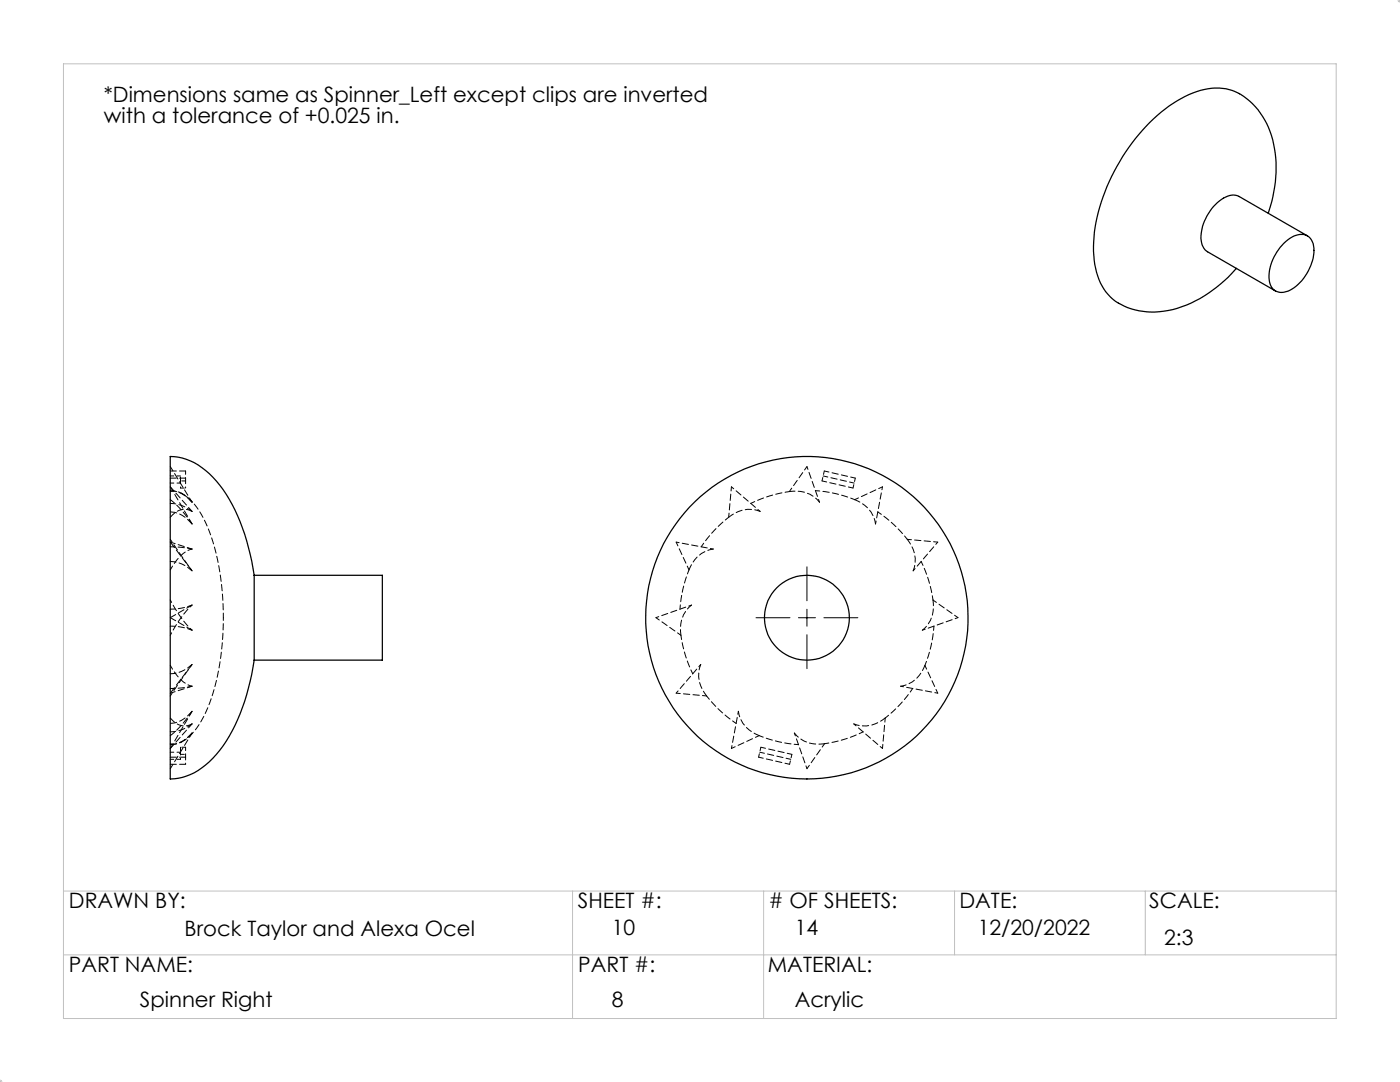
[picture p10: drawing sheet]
<svg xmlns="http://www.w3.org/2000/svg" width="279mm" height="216mm" viewBox="0 0 279 216" stroke-linecap="round" stroke-linejoin="round" font-family="sans-serif">
<g fill="none" stroke="#000" stroke-width=".25">
<path d="M247.3 18.7a15.4 15.4 0 0 1 7.2 11.9 26.7 26.7 0 0 1-1.4 11.9M247.4 18.7a10.6 10.6 0 0 0-9.3-.1 31.9 31.9 0 0 0-14.7 13.7 32.7 32.7 0 0 0-5 19.6 11 11 0 0 0 4.8 8.6 15.1 15.1 0 0 0 13.5 .4 28.1 28.1 0 0 0 10.1-7.3M256.2 48.5a4.3 4.3 0 0 1 4.6-1.5 3.5 3.5 0 0 1 1.3 3.9 9.2 9.2 0 0 1-5.5 7.3 2.46 2.46 0 0 1-3.3-2.4 9.5 9.5 0 0 1 2.9-7.3zM260.9 47.1l-13.6-7.9a3.3 3.3 0 0 0-3.5 .6 9.7 9.7 0 0 0-4.1 8.3l.2 .8 .4 .7 .7 .6 13.6 7.9M50.7 114.8a39.8 39.8 0 0 0-6.8-18 12.9 12.9 0 0 0-9.9-5.7v64.3a10 10 0 0 0 6.3-2.2 24.3 24.3 0 0 0 8.1-12l1.5-5.2 .8-4.3M50.7 114.8v16.9M50.7 114.8h25.6v16.9h-25.6"/>
<circle cx="161" cy="123.3" r="32.2"/>
<circle cx="161" cy="123.3" r="8.5"/>
</g>
<path d="M38.3 104.6a5.9 5.9 0 0 0-4.3-2.5M38.3 100.2a5.9 5.9 0 0 0-4.3-2.3M38.3 120.7l-4.3 2.5M38.3 125.8l-4.3-2.6M34 148.4l.4 .1a4.2 4.2 0 0 0 3.4-1.7l.5-.5M36.2 148.1l.1-.1M38.3 141.9a5.9 5.9 0 0 1-4.3 2.4M38.3 146.3a5.9 5.9 0 0 1-4.3 2.3" fill="none" stroke="#000" stroke-width=".2" stroke-dasharray="1.3 .6"/>
<path d="M38.3 113.9l-4.3-5.7M38.3 132.6l-4.3 5.7" fill="none" stroke="#000" stroke-width=".2" stroke-dasharray="1.3 .6" stroke-dashoffset="-.1"/>
<g fill="none" stroke="#000" stroke-width=".2" stroke-dasharray="1.3 .6" stroke-dashoffset=".4">
<path d="M157.5 98.1l3.5-5M162.7 97.9a25.4 25.4 0 0 1 7.9 1.8M170.6 99.7l5.5-2.6M34 113.7a7.8 7.8 0 0 1 4.3-4.1M38.3 109.6l-2-.4-2.3-.1M137.5 113.7l-2.6-5.5M139.9 109.1a25.4 25.4 0 0 1 5.5-5.9M145.4 103.2l.6-6.1M149.8 100.4a25.4 25.4 0 0 1 7.7-2.3M175.2 102.1a25.4 25.4 0 0 1 5.9 5.5M181.1 107.6l6 .6M183.8 112a25.4 25.4 0 0 1 2.4 7.7"/>
<path d="M186.2 119.7l5 3.5M34 132.8a7.8 7.8 0 0 0 4.3 4.1M38.3 136.9l-2 .4-2.3 .1M44.6 123.2a45.8 45.8 0 0 0-4-19.7 11.5 11.5 0 0 0-4.4-5.1M135.7 121.6a25.4 25.4 0 0 1 1.8-7.9M135.9 126.8l-5-3.6M138.3 134.5a25.4 25.4 0 0 1-2.4-7.7M141 138.9l-6.1-.6M182.1 137.4a25.4 25.4 0 0 1-5.4 5.9M184.6 132.8l2.5 5.5M186.4 124.9a25.4 25.4 0 0 1-1.8 7.9M146.9 144.3a25.4 25.4 0 0 1-5.9-5.4"/>
<path d="M151.5 146.8l-5.5 2.5M159.4 148.6a25.4 25.4 0 0 1-7.9-1.8M164.6 148.4l-3.6 5M172.3 146a25.4 25.4 0 0 1-7.7 2.4M176.7 143.3l-.6 6"/>
</g>
<g fill="none" stroke="#000" stroke-width=".2" stroke-dasharray="1.3 .6" stroke-dashoffset=".3">
<path d="M34 98.1l.4-.1a3.2 3.2 0 0 1 2 .5M164.1 96l6.1 1.4M164.3 95l6.2 1.4M164.5 94l6.2 1.4M38.3 109.6l-4.3-1.4M38.3 100.2l-4.3-7.1M38.3 125.8l-2-.7-2.3-.2M38.3 120.7l-2 .6-2.3 .3M38.3 136.9l-4.3 1.4M38.3 146.3l-4.3 7.1M151.4 151.1l6.2 1.4M151.6 150.1l6.2 1.4"/>
<path d="M151.8 149.1l6.2 1.4"/>
</g>
<g fill="none" stroke="#000" stroke-width=".2" stroke-dasharray="1.3 .6" stroke-dashoffset=".7">
<path d="M36 96v1.4M37 96v1.4M34 119.7a22.3 22.3 0 0 0 4.3 6.1M142.4 109.6l-7.5-1.4M151.7 102l-5.7-4.9M163.6 100.2l-2.6-7.1M174.7 104.6l1.4-7.5M182.2 113.9l4.9-5.7M34 126.8a22.3 22.3 0 0 1 4.3-6.1M138 120.7l-7.1 2.5M139.9 132.6l-5 5.7M179.7 136.9l7.4 1.4"/>
<path d="M184.1 125.8l7.1-2.6M36 150.1v1.4M36.8 147.8a16.2 16.2 0 0 0 5.4-8.5 51 51 0 0 0 2.4-16.1M37 151.1v1.4M147.4 141.9l-1.4 7.4M158.5 146.3l2.5 7.1M170.4 144.4l5.7 4.9"/>
</g>
<g fill="none" stroke="#000" stroke-width=".2" stroke-dasharray="1.3 .6" stroke-dashoffset=".1">
<path d="M37 95.4h-3M37 94h-3M157.5 98.1a6.2 6.2 0 0 1 6.1 2.1M170.6 99.7a6.2 6.2 0 0 1 4.1 4.9M34 103.2a3.3 3.3 0 0 1 4.3-1.2M38.3 113.9a6.5 6.5 0 0 0-4.3-1.9M38.3 104.6l-4.3-7.5M137.5 113.7a6.2 6.2 0 0 1 4.9-4.1M145.4 103.2a6.2 6.2 0 0 1 6.3-1.2M181.1 107.6a6.2 6.2 0 0 1 1.1 6.3M186.2 119.7a6.2 6.2 0 0 1-2.1 6.1M38.3 132.6a6.5 6.5 0 0 1-4.3 1.9"/>
<path d="M135.9 126.8a6.2 6.2 0 0 1 2.1-6.1M141 138.9a6.2 6.2 0 0 1-1.1-6.3M184.6 132.8a6.2 6.2 0 0 1-4.9 4.1M34 143.3a3.3 3.3 0 0 0 4.3 1.1M37 151.1h-3M37 152.5h-3M38.3 141.9l-4.3 7.4M151.5 146.8a6.2 6.2 0 0 1-4.1-4.9M164.6 148.4a6.2 6.2 0 0 1-6.1-2.1M176.7 143.3a6.2 6.2 0 0 1-6.3 1.1"/>
</g>
<path d="M36 95h-2M36 96.4h-2M37 94v2M164.5 94l-.4 2M170.7 95.4l-.5 2M34 107.6l4.3 6.3M34 138.9l4.3-6.3M36 151.5h-2M36 150.1h-2M37 151.1v-2M151.4 151.1l.4-2M157.6 152.5l.4-2" fill="none" stroke="#000" stroke-width=".2" stroke-dasharray="1.3 .6" stroke-dashoffset=".6"/>
<path d="M34 99.7a19.4 19.4 0 0 1 4.3 4.9M38.3 102a7.1 7.1 0 0 0-4.3-1.6M38.3 102l-4.3-4.9M34 146.8a19.4 19.4 0 0 0 4.3-4.9M38.3 144.4a7.1 7.1 0 0 1-4.3 1.6M38.3 144.4l-4.3 4.9" fill="none" stroke="#000" stroke-width=".2" stroke-dasharray="1.3 .6" stroke-dashoffset=".2"/>
<path d="M36 96v-1M36 97.4h1M36.8 98.8l1.5 1.4M37 96h-1M36 149.1v1M36 150.5h1M37 149.1h-1" fill="none" stroke="#000" stroke-width=".2" stroke-dasharray="1.3 .6" stroke-dashoffset=".5"/>
<g fill="none" stroke="#c0c0c0" stroke-width=".2">
<path d="M279.3 0l.1 .1M279.4 -.1v.6M279.4 0l-.4 .4M12.7 12.7h254v190.5h-254zM278.9 0h.5M12.7 177.8h254M114.3 177.8v25.4M152.4 177.8v25.4M190.5 177.8v12.7M228.6 177.8v12.7M12.7 190.5h254M-.1 215.9h.6"/>
<path d="M0 215.8l.1 .1M0 215.4v.5M.4 215.5l-.4 .4"/>
</g>
<path d="M161 113.1v6.8M150.9 123.3h6.8M159.3 123.3h3.4M161 121.6v3.4M161 126.6v6.8M164.4 123.3h6.8" fill="none" stroke="#000" stroke-width=".2"/>
<g font-size="4.2">
<text x="20.7" y="20.4">*Dimensions same as Spinner_Left except clips are inverted</text>
<text x="20.7" y="24.5">with a tolerance of +0.025 in.</text>
<text x="13.8" y="181.2">DRAWN BY:</text>
<text x="115.3" y="181.2">SHEET #:</text>
<text x="153.4" y="181.2"># OF SHEETS:</text>
<text x="191.5" y="181.2">DATE:</text>
<text x="229.3" y="181.2">SCALE:</text>
<text x="36.9" y="186.7">Brock Taylor and Alexa Ocel</text>
<text x="122.1" y="186.5">10</text>
<text x="158.6" y="186.5">14</text>
<text x="195.1" y="186.5">12/20/2022</text>
<text x="232.3" y="188.6">2:3</text>
<text x="13.8" y="193.9">PART NAME:</text>
<text x="115.4" y="193.9">PART #:</text>
<text x="153.2" y="193.9">MATERIAL:</text>
<text x="27.9" y="200.9">Spinner Right</text>
<text x="122.1" y="200.9">8</text>
<text x="158.6" y="200.9">Acrylic</text>
</g>
</svg>
